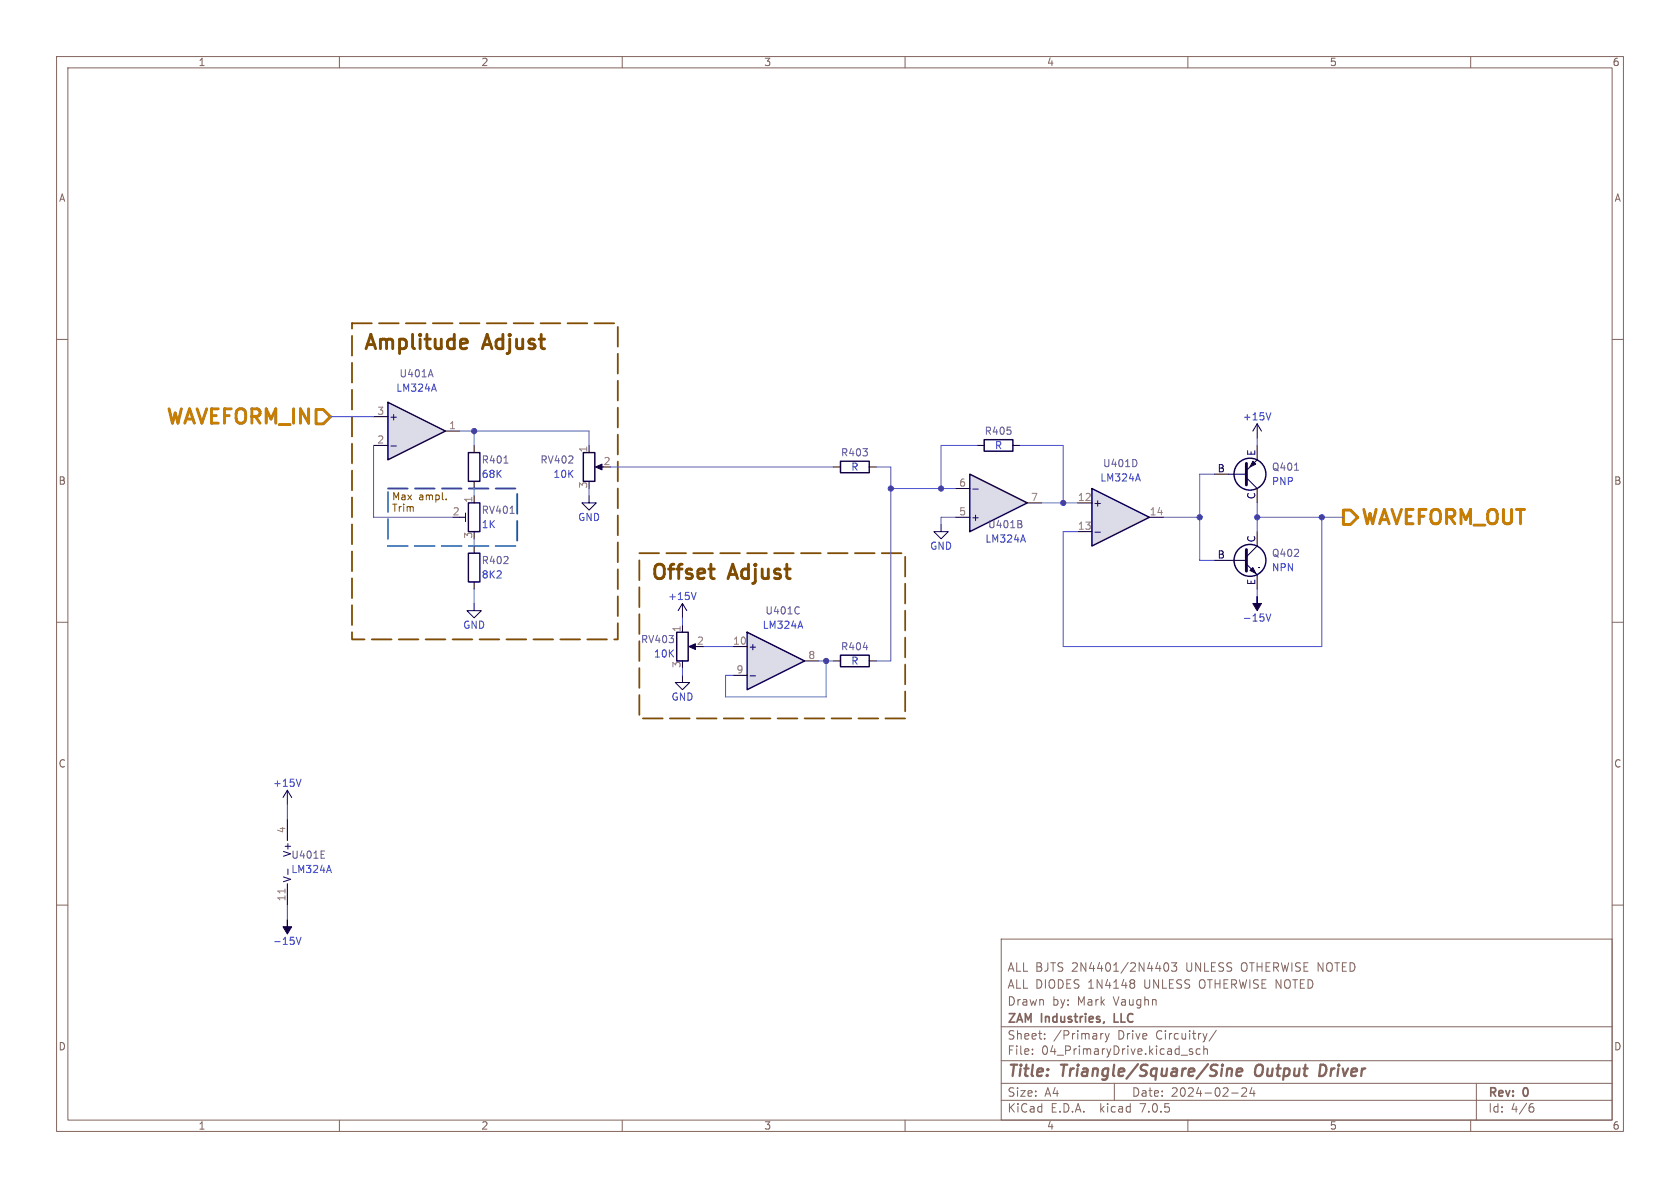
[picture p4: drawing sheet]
<svg xmlns="http://www.w3.org/2000/svg" width="297mm" height="210mm" viewBox="0 0 297 210" stroke-linecap="round" stroke-linejoin="round" font-family="sans-serif">
<g fill="none" stroke="#83655e" stroke-width=".18">
<path d="M10 10h277v190h-277zM12 12h273v186h-273zM60 10v2M110 10v2M160 10v2M210 10v2M260 10v2M10 60h2M285 60h2M10 110h2M285 110h2M10 160h2"/>
<path d="M285 160h2M177 166h108v32h-108zM200 173.2h.3l.3 .3-.3 .3M200 173.8h.3M200.3 173.8l.2 .2 .1 .4-.1 .2-.5 .1M205.9 170.3l.2-.1a.81 .81 0 0 1 .6 .6 .81 .81 0 0 1-.3 .8l-.2 .1a.81 .81 0 0 1-.3-1.4zM207.1 170.2h.9l-.5 .6 .5 .1v.7l-.3 .1h-.4l-.2-.1M60 198v2M110 198v2M160 198v2M177 194.5h108M177 191.5h108"/>
<path d="M177 187.5h108M177 181.5h108M182.5 186.3v.1M182.5 185.5v.1M184.7 183.6v.1M184.7 182.8v.1M195 182.7l-.3 .1-.1 .2M195.4 182.7l.3 1M195.7 183.7l-.1 .4-.2 .1M196.1 182.7l-.4 1M197 191.5v3M210 198v2"/>
<path d="M210.8 185.5l-.3-.1-.3 .2 .1 .2 .5 .2v.3h-.6M212.2 185.5l-.5-.1-.2 .3v.4l.1 .2h.6M212.8 185.5l.2-.1 .4 .1 .1 .9M212.8 184.9v1.5M213.4 182.7l-.4 1M215 182.1l-1.3 2M217.7 193.2h1.2M219.5 192.4l.6-.1 .2 .1 .1 .3-.9 1.1h.9M221.3 192.2l-.3 1.1h.9M221.7 192.8v1M260 198v2M261 191.5v6.5"/>
<path d="M270.5 195.7h.4l.3 .3-.2 .5h-.5M271 195.1l-.5 .1"/>
</g>
<path d="M217 189.1a.49 .49 0 0 1 .8 .1l-.1 1M217 188.9l-.2 1.3M218.6 189.5l1-.1v-.4l-.2-.1-.6 .1-.2 .9 .2 .3 .6-.1M233.9 188.2h-.4l-.3 2h.5" fill="none" stroke="#83655e" stroke-width=".4"/>
<path d="M195.2 180.6l-.1 .2" fill="none" stroke="#83655e" stroke-width=".3"/>
<path d="M217.2 99.1h3.1M220.3 99.7l1.9 1.9M222.2 96.5l-1.9 1.9M120.6 119.4v1.3h1.3l-1.3 1.2-1.2-1.2h1.2M222.5 100.3h.1" fill="none" stroke="#130040" stroke-width=".18"/>
<path d="M220.3 97.2v3.8" fill="none" stroke="#130040" stroke-width=".51"/>
<path d="M221 100.8l.5-.5 .5 1z" fill="#130040" stroke="#130040" stroke-width=".18"/>
<g fill="none" stroke="#130040" stroke-width=".25">
<path d="M174 77.7h5.1v2.1h-5.1z"/>
<circle cx="221" cy="99.1" r="2.82"/>
</g>
<path d="M172.7 78.7h1.3M179.1 78.7h1.2M214.6 99.1h2.6M222.2 94v2.5M222.2 101.6v2.5" fill="none" stroke="#010022" stroke-width=".18"/>
<path d="M171.4 83.8l10.2 5.1-10.2 5.1z" fill="#dcdbe8"/>
<g fill="none" stroke="#130040" stroke-width=".25">
<path d="M148.6 81.5h5.1v2.1h-5.1zM171.4 83.8l10.2 5.1-10.2 5.1z"/>
<circle cx="221" cy="83.8" r="2.82"/>
</g>
<path d="M222.2 78.7v2.6M147.3 82.6h1.3M153.7 82.6h1.2M168.9 91.4h2.5M168.9 86.4h2.5M181.6 88.9h2.5M214.6 83.8h2.6M222.2 86.4v2.5" fill="none" stroke="#010022" stroke-width=".18"/>
<path d="M172 86.5h.9" fill="none" stroke="#15005e" stroke-width=".18"/>
<path d="M180.6 92.7l.1 .2-.1 .3M180.6 92.1v.4M228.9 83.1h.7" fill="none" stroke="#655885" stroke-width=".18"/>
<path d="M222.2 74.9l-.7 1.3M222.2 74.9v2.6M222.2 74.9l.8 1.3M217.2 83.8h3.1M220.3 84.5l1.9 1.9M222.2 81.3l-1.9 1.9" fill="none" stroke="#130040" stroke-width=".18"/>
<path d="M224.7 73l-.5 1.2" fill="none" stroke="#353dd0" stroke-width=".18"/>
<path d="M220.3 81.9v3.8" fill="none" stroke="#130040" stroke-width=".51"/>
<path d="M221.5 81.5l.5 .5-1 .6z" fill="#130040" stroke="#130040" stroke-width=".18"/>
<path d="M132.1 111.8l10.1 5-10.1 5.1z" fill="#dcdbe8"/>
<path d="M119.6 111.8h2.1v5h-2.1zM132.1 111.8l10.1 5-10.1 5.1z" fill="none" stroke="#130040" stroke-width=".25"/>
<path d="M120.6 110.5v1.3M129.5 114.3h2.6M129.5 119.4h2.6M142.2 116.8h2.6" fill="none" stroke="#010022" stroke-width=".18"/>
<path d="M132.6 119.5h1" fill="none" stroke="#15005e" stroke-width=".18"/>
<path d="M122.2 114.3h1" fill="none" stroke="#130040" stroke-width=".18"/>
<path d="M121.8 114.3l1.1-.5v1z" fill="#130040" stroke="#130040" stroke-width=".18"/>
<path d="M193 86.4l10.2 5-10.2 5.1z" fill="#dcdbe8"/>
<path d="M82.8 97.8h2v5.1h-2zM82.8 80h2v5.1h-2zM103.1 80h2.1v5.1h-2.1zM193 86.4l10.2 5-10.2 5.1zM148.6 115.8h5.1v2.1h-5.1z" fill="none" stroke="#130040" stroke-width=".25"/>
<path d="M83.8 78.7v1.3M104.1 78.7v1.3M83.8 85.1v1.3M83.8 96.5v1.3M190.5 88.9h2.5M190.5 94h2.5M203.2 91.4h2.5M83.8 102.9v1.2M147.3 116.8h1.3M153.7 116.8h1.2" fill="none" stroke="#010022" stroke-width=".18"/>
<path d="M193.6 94.1h.9" fill="none" stroke="#15005e" stroke-width=".18"/>
<path d="M89.1 81.9h.7M200.9 81.5v.7" fill="none" stroke="#655885" stroke-width=".18"/>
<g fill="#130040" stroke="#130040" stroke-width=".18">
<path d="M222.2 105.4v1.3h.8l-.8 1.3-.7-1.3h.7z"/>
<path d="M105.3 82.6l1.1-.6v1.1z"/>
</g>
<path d="M123.1 104.7l-.5 1.3M223.8 108.5l.4 1.3 .5-1.3" fill="none" stroke="#353dd0" stroke-width=".18"/>
<path d="M104.1 87.6v1.3h1.3l-1.3 1.3-1.2-1.3h1.2M105.7 82.6h1M166.4 92.7v1.3h1.2l-1.2 1.3-1.3-1.3h1.3M120.6 106.7l-.7 1.3M120.6 106.7v2.5M120.6 106.7l.8 1.3" fill="none" stroke="#130040" stroke-width=".18"/>
<path d="M68.6 71.1l10.1 5.1-10.1 5.1z" fill="#dcdbe8"/>
<path d="M68.6 71.1l10.1 5.1-10.1 5.1zM82.8 88.9h2v5.1h-2z" fill="none" stroke="#130040" stroke-width=".25"/>
<path d="M66 78.7h2.6M66 73.7h2.6M78.7 76.2h2.6M83.8 87.6v1.3M50.8 144.8v3.8M50.8 156.2v3.8" fill="none" stroke="#010022" stroke-width=".18"/>
<path d="M69.1 78.8h1M50.9 153.6v1" fill="none" stroke="#15005e" stroke-width=".18"/>
<path d="M50.8 162.6v1.2h.8l-.8 1.3-.8-1.3h.8z" fill="#130040" stroke="#130040" stroke-width=".18"/>
<path d="M53.2 137.7l-.4 1.3M52.4 165.7l.4 1.2 .4-1.2" fill="none" stroke="#353dd0" stroke-width=".18"/>
<path d="M50.4 157.1v.8" fill="none" stroke="#848484" stroke-width=".18"/>
<path d="M90.2 90.7h.7M56.8 151.7h.6M56.8 150.4h.6" fill="none" stroke="#655885" stroke-width=".18"/>
<path d="M81.3 91.4h1M82.3 90.7v1.5M83.8 106.7v1.3h1.3l-1.3 1.2-1.3-1.2h1.3M50.8 139.7l-.8 1.3M50.8 139.7v2.5M50.8 139.7l.8 1.3" fill="none" stroke="#130040" stroke-width=".18"/>
<path d="M55.9 72.4h1.2l1.3 1.3-1.3 1.2h-1.2zM237.5 90.2h1.3l1.2 1.2-1.2 1.3h-1.3z" fill="none" stroke="#c67d00" stroke-width=".51"/>
<path d="M78.9 88.2v.1" fill="none" stroke="#804d00" stroke-width=".18"/>
<path d="M82.5 60.1l.1 .5-1.2 .2" fill="none" stroke="#804d00" stroke-width=".51"/>
<path d="M62.2 57.2h47v55.8h-47v-55.8M113 97.8h47v29.2h-47v-29.2" fill="none" stroke="#804d00" stroke-width=".32" stroke-dasharray="3.5 1.3"/>
<path d="M68.6 86.4h22.8v10.1h-22.8v-10.1" fill="none" stroke="#008484" stroke-width=".32" stroke-dasharray="3.5 1.3"/>
<g fill="none" stroke="#5256d0" stroke-width=".18">
<path d="M58.4 73.7h7.6M66 78.7v12.7h14M81.3 76.2h22.8v2.5M83.8 76.2v2.5M172.7 78.7h-6.3v7.7M180.3 78.7h7.7v10.2M222.2 77.5v1.2M83.8 86.4v1.2M83.8 95.3v1.2M104.1 86.4v1.2M107.9 82.6h39.4M154.9 82.6h2.6v34.2h-2.6"/>
<path d="M157.5 86.4h11.4M168.9 91.4h-2.5v1.3M184.1 88.9h6.4M205.7 91.4h6.4M214.6 83.8h-2.5v15.3h2.5M222.2 91.4h15.3M222.2 88.9v5.1M233.7 91.4v22.9h-45.7v-20.3h2.5M83.8 104.1v2.6M120.6 109.2v1.3M120.6 118.1v1.3M124.5 114.3h5"/>
<path d="M144.8 116.8h2.5M146 116.8v6.4h-17.7v-3.8h1.2M222.2 104.1v1.3M50.8 142.2v2.6M50.8 160v2.6"/>
</g>
<g fill="#4026c4" stroke="#4026c4" stroke-width=".18">
<circle cx="222.2" cy="91.4" r=".46"/>
<circle cx="233.7" cy="91.4" r=".46"/>
<circle cx="188" cy="88.9" r=".46"/>
<circle cx="212.1" cy="91.4" r=".46"/>
<circle cx="166.4" cy="86.4" r=".46"/>
<circle cx="146" cy="116.8" r=".46"/>
<circle cx="83.8" cy="76.2" r=".46"/>
<circle cx="157.5" cy="86.4" r=".46"/>
</g>
<g font-size="3.5" fill="#804d00">
<text x="64.1" y="62">Amplitude</text>
<text x="85.5" y="62">Adjust</text>
<text x="114.9" y="102.6">Offset</text>
<text x="128.9" y="102.6">Adjust</text>
</g>
<g font-size="3.5" fill="#c67d00">
<text x="29.1" y="75.6">WAVEFORM_IN</text>
<text x="240.4" y="93.3">WAVEFORM_OUT</text>
</g>
<g font-size="2.8" fill="#83655e">
<text x="178" y="190.8">Title:</text>
<text x="187.5" y="190.8">Triangle/Square/Sine</text>
<text x="222.3" y="190.8">Output</text>
<text x="234.3" y="190.8">Driver</text>
</g>
<g font-size="2.1" fill="#83655e">
<text x="178" y="171.9">ALL BJTS 2N4401/2N4403</text>
<text x="209.6" y="171.9">UNLESS OTHERWISE NOTED</text>
<text x="178" y="177.9">Drawn</text>
<text x="178" y="174.9">ALL DIODES 1N4148</text>
<text x="185.9" y="177.9">by:</text>
<text x="190.4" y="177.9">Mark</text>
<text x="196.8" y="177.9">Vaughn</text>
<text x="202.2" y="174.9">UNLESS OTHERWISE NOTED</text>
<text x="178" y="183.9">Sheet:</text>
<text x="178" y="181.1">ZAM</text>
<text x="184" y="181.1">Industries,</text>
<text x="186.2" y="183.9">/Primary</text>
<text x="197.3" y="181.1">LLC</text>
<text x="197.5" y="183.9">Drive</text>
<text x="204.3" y="183.9">Circuitry/</text>
<text x="178" y="186.6">File:</text>
<text x="184" y="186.6">04_PrimaryDrive.kicad_sch</text>
<text x="178" y="196.8">KiCad</text>
<text x="178" y="194">Size:</text>
<text x="184.6" y="194">A4</text>
<text x="185.7" y="196.8">E.D.A.</text>
<text x="194.4" y="196.8">kicad</text>
<text x="200" y="194">Date:</text>
<text x="201.5" y="196.8">7.0.5</text>
<text x="206.9" y="194">2024-02-24</text>
<text x="263" y="194.2">Rev:</text>
<text x="263" y="196.8">Id:</text>
<text x="267" y="196.8">4/6</text>
<text x="269.2" y="194.2">0</text>
</g>
<g font-size="1.8" fill="#83655e">
<text x="35" y="11.8">1</text>
<text x="85" y="11.8">2</text>
<text x="135" y="11.8">3</text>
<text x="185" y="11.8">4</text>
<text x="235" y="11.8">5</text>
<text x="285" y="11.8">6</text>
<text x="10.4" y="35.8">A</text>
<text x="285.4" y="35.8">A</text>
<text x="10.3" y="85.8">B</text>
<text x="285.3" y="85.8">B</text>
<text x="10.3" y="135.8">C</text>
<text x="285.3" y="135.8">C</text>
<text x="10.3" y="185.8">D</text>
<text x="285.3" y="185.8">D</text>
<text x="35" y="199.8">1</text>
<text x="85" y="199.8">2</text>
<text x="135" y="199.8">3</text>
<text x="185" y="199.8">4</text>
<text x="235" y="199.8">5</text>
<text x="285" y="199.8">6</text>
</g>
<g font-size="1.8" fill="#353dd0">
<text x="70" y="69.4">LM324A</text>
<text x="219.6" y="74.5">+15V</text>
<text x="150.4" y="83.4">R</text>
<text x="175.8" y="79.6">R</text>
<text x="85.1" y="84.6">68K</text>
<text x="97.8" y="84.6">10K</text>
<text x="194.5" y="85.3">LM324A</text>
<text x="224.8" y="85.9">PNP</text>
<text x="85.1" y="93.5">1K</text>
<text x="102.1" y="92.3">GND</text>
<text x="164.4" y="97.3">GND</text>
<text x="174.1" y="96.1">LM324A</text>
<text x="224.8" y="101.2">NPN</text>
<text x="85.1" y="102.4">8K2</text>
<text x="118" y="106.2">+15V</text>
<text x="81.8" y="111.3">GND</text>
<text x="134.8" y="111.3">LM324A</text>
<text x="219.6" y="110">-15V</text>
<text x="115.6" y="116.4">10K</text>
<text x="150.4" y="117.7">R</text>
<text x="118.7" y="124">GND</text>
<text x="48.2" y="139.3">+15V</text>
<text x="51.4" y="154.5">LM324A</text>
<text x="48.2" y="167.2">-15V</text>
</g>
<g font-size="1.8" fill="#655885">
<text x="70.6" y="66.9">U401A</text>
<text x="174" y="77">R405</text>
<text x="85.1" y="82.1">R401</text>
<text x="95.5" y="82.1">RV402</text>
<text x="148.6" y="80.8">R403</text>
<text x="194.9" y="82.7">U401D</text>
<text x="224.8" y="83.4">Q401</text>
<text x="85.1" y="91">RV401</text>
<text x="174.6" y="93.5">U401B</text>
<text x="85.1" y="99.9">R402</text>
<text x="224.8" y="98.6">Q402</text>
<text x="113.3" y="113.9">RV403</text>
<text x="135.3" y="108.8">U401C</text>
<text x="148.6" y="115.1">R404</text>
<text x="51.4" y="152">U401E</text>
<text x="51.6" y="151.5" transform="rotate(-90 51.6 151.5)">V+</text>
</g>
<g font-size="1.8" fill="#848484">
<text x="66.6" y="73.4">3</text>
<text x="79.3" y="75.9">1</text>
<text x="66.6" y="78.5">2</text>
<text x="103.9" y="80" transform="rotate(-90 103.9 80)">1</text>
<text x="106.6" y="82.3">2</text>
<text x="83.6" y="88.9" transform="rotate(-90 83.6 88.9)">1</text>
<text x="103.9" y="86.4" transform="rotate(-90 103.9 86.4)">3</text>
<text x="169.5" y="86.1">6</text>
<text x="182.2" y="88.6">7</text>
<text x="190.5" y="88.6">12</text>
<text x="80" y="91.2">2</text>
<text x="83.6" y="95.3" transform="rotate(-90 83.6 95.3)">3</text>
<text x="169.5" y="91.2">5</text>
<text x="190.5" y="93.7">13</text>
<text x="203.2" y="91.2">14</text>
<text x="120.4" y="111.8" transform="rotate(-90 120.4 111.8)">1</text>
<text x="120.4" y="118.1" transform="rotate(-90 120.4 118.1)">3</text>
<text x="123.2" y="114">2</text>
<text x="129.5" y="114">10</text>
<text x="130.1" y="119.1">9</text>
<text x="142.8" y="116.6">8</text>
<text x="50.5" y="147.4" transform="rotate(-90 50.5 147.4)">4</text>
<text x="50.5" y="159.4" transform="rotate(-90 50.5 159.4)">11</text>
</g>
<g font-size="1.8" fill="#15005e">
<text x="68.7" y="74.5">+</text>
<text x="215.2" y="83.6">B</text>
<text x="222" y="80.6" transform="rotate(-90 222 80.6)">E</text>
<text x="193.2" y="89.7">+</text>
<text x="222" y="88.3" transform="rotate(-90 222 88.3)">C</text>
<text x="171.6" y="92.3">+</text>
<text x="222" y="95.9" transform="rotate(-90 222 95.9)">C</text>
<text x="215.2" y="98.8">B</text>
<text x="222" y="103.5" transform="rotate(-90 222 103.5)">E</text>
<text x="132.2" y="115.1">+</text>
<text x="51.6" y="156.1" transform="rotate(-90 51.6 156.1)">V-</text>
</g>
<g font-size="1.8" fill="#804d00">
<text x="69.2" y="88.5">Max</text>
<text x="73.9" y="88.5">ampl.</text>
<text x="69.2" y="90.6">Trim</text>
</g>
</svg>
